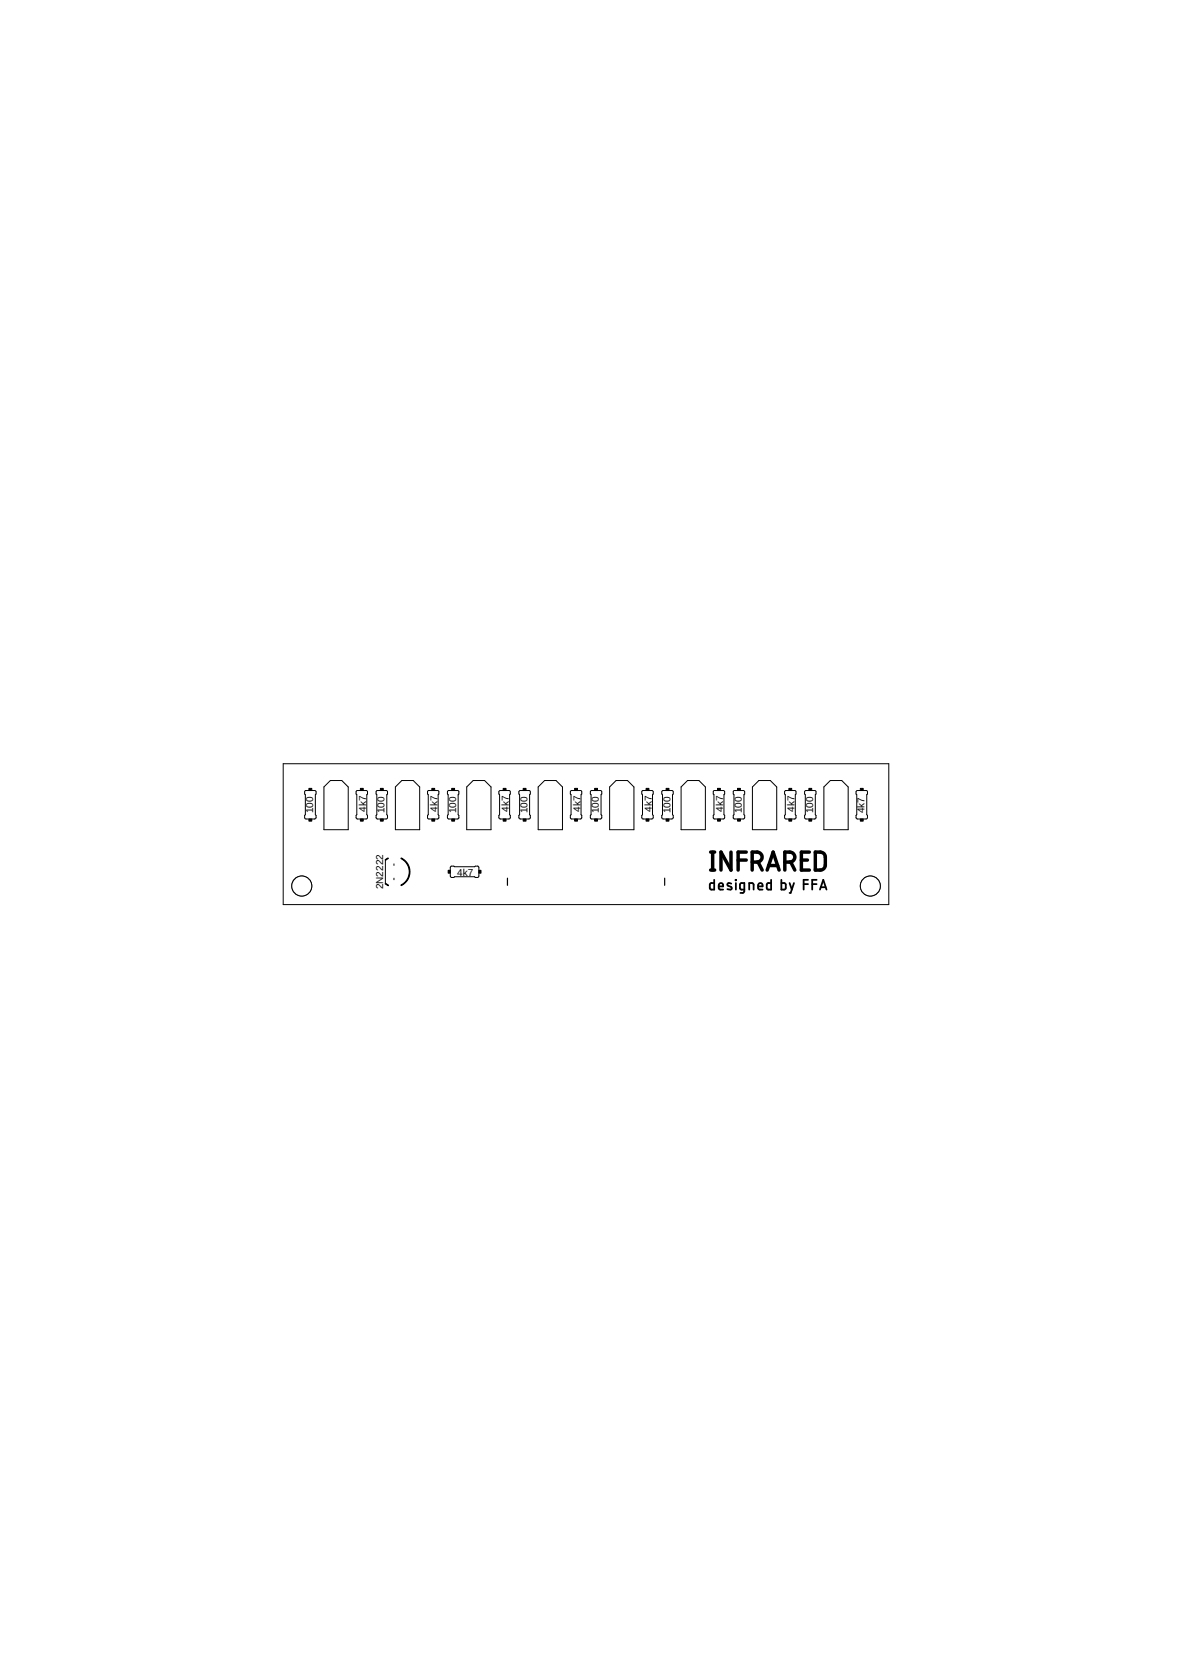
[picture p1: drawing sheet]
<svg xmlns="http://www.w3.org/2000/svg" width="210mm" height="297mm" viewBox="0 0 210 297" stroke-linecap="round" stroke-linejoin="round" font-family="sans-serif">
<path d="M90.2 156.1v1.3M118.1 156.1v1.3" fill="none" stroke="#000" stroke-width=".21"/>
<g fill="none" stroke="#000" stroke-width=".18">
<path d="M50.3 135.8h107.7v25h-107.7zM58.7 138.7h2l1.2 1.2v7.6h-4.3v-7.6zM70.3 139.9l1.1-1.2h2l1.2 1.2v7.6h-4.3zM83 139.9l1.1-1.2h2l1.2 1.2v7.6h-4.3zM95.7 139.9l1.1-1.2h2l1.2 1.2v7.6h-4.3zM108.4 139.9l1.1-1.2h2l1.2 1.2v7.6h-4.3zM121.1 139.9l1.1-1.2h2l1.2 1.2v7.6h-4.3zM133.7 139.9l1.2-1.2h2l1.1 1.2v7.6h-4.3zM146.4 139.9l1.2-1.2h2l1.1 1.2v7.6h-4.3zM54.2 140.6l1.8-.1 .2 .2v.4l-.2 .2v3.5l.2 .1v.4l-.2 .3h-1.6l-.2-.2-.1-.5 .2-.1zM63.4 140.6l1.8-.1 .1 .2v.4l-.1 .2v3.5l.1 .1v.4l-.1 .3h-1.7l-.2-.2v-.5l.1-.1zM66.9 140.6l1.8-.1 .2 .2v.4l-.2 .2v3.5l.2 .1v.4l-.2 .3h-1.6l-.2-.2-.1-.5 .2-.1z"/>
<path d="M68.5 152.9v4.2M70 153.6v.2M70 156.1v.3M76.1 140.6l1.8-.1 .1 .2v.4l-.1 .2v3.5l.1 .1v.5l-.1 .2h-1.7l-.2-.2v-.5l.1-.1zM79.6 140.6l1.8-.1 .2 .2v.4l-.2 .2v3.5l.2 .1v.5l-.2 .2h-1.6l-.3-.2v-.5l.2-.1v-3.5l-.2-.2zM80.1 154l4.2 .1 .7-.1 .1 .2v1.6l-.2 .2h-.4l-.2-.1h-3.5l-.1 .1h-.5l-.2-.3zM88.8 140.6l1.8-.1 .1 .2v.4l-.1 .2v3.5l.1 .1v.4l-.1 .3h-1.7l-.2-.2v-.5l.1-.1v-3.5l-.1-.2zM92.3 140.6l1.8-.1 .1 .2 .1 .4-.2 .2v3.5l.2 .1v.4l-.2 .3h-1.6l-.3-.2v-.5l.2-.1v-3.5l-.2-.2zM101.5 140.6l1.8-.1 .1 .2v.4l-.1 .2v3.5l.1 .1v.4l-.1 .3h-1.7l-.2-.2v-.5l.1-.1v-3.5l-.1-.2zM105 140.6l1.8-.1 .1 .2 .1 .4-.2 .2v3.5l.2 .1v.4l-.2 .3h-1.6l-.3-.2v-.5l.2-.1v-3.5l-.2-.2zM114.1 140.6l1.8-.1 .2 .2v.4l-.1 .2v3.5l.1 .1v.4l-.2 .3h-1.6l-.2-.2v-.5l.1-.1zM117.7 140.6l1.8-.1 .1 .2 .1 .4-.2 .2v3.5l.2 .1v.4l-.2 .3h-1.6l-.3-.2v-.5l.2-.1z"/>
<path d="M126.8 140.6l1.8-.1 .2 .2v.4l-.1 .2v3.5l.1 .1v.4l-.2 .3h-1.6l-.2-.2v-.5l.1-.1zM130.4 140.6l1.8-.1 .1 .2 .1 .4-.2 .2v3.5l.2 .1v.4l-.2 .3h-1.6l-.3-.2v-.5l.2-.1zM139.5 140.6l1.8-.1 .2 .2v.4l-.1 .2v3.5l.1 .1v.4l-.2 .3h-1.6l-.2-.2-.1-.5 .2-.1v-3.5l-.2-.2zM143.1 140.6l1.8-.1 .1 .2v.4l-.1 .2v3.5l.1 .1v.4l-.1 .3h-1.6l-.3-.2v-.5l.1-.1v-3.5l-.1-.2zM152.2 140.6l1.8-.1 .2 .2v.4l-.1 .2v3.5l.1 .1v.4l-.2 .3h-1.6l-.2-.2-.1-.5 .2-.1v-3.5l-.2-.2z"/>
<circle cx="53.6" cy="157.5" r="1.78"/>
</g>
<g fill="#000" stroke="#000" stroke-width=".18">
<path d="M54.9 140.1h.5v.4h-.5zM54.9 145.6h.5v.4h-.5zM64.1 140.1h.5v.4h-.5zM64.1 145.6h.5v.4h-.5zM67.6 140.1h.5v.4h-.5zM67.6 145.6h.5v.4h-.5zM76.8 140.1h.5v.4h-.5zM76.8 145.6h.5v.4h-.5zM79.7 154.7h.3v.5h-.3zM80.3 140.1h.5v.4h-.5zM80.3 145.6h.5v.4h-.5zM85.1 154.7h.4v.5h-.4z"/>
<path d="M89.4 140.1h.5v.4h-.5zM89.4 145.6h.5v.4h-.5zM93 140.1h.5v.4h-.5zM93 145.6h.5v.4h-.5zM102.1 140.1h.5v.4h-.5zM102.1 145.6h.5v.4h-.5zM105.7 140.1h.5v.4h-.5zM105.7 145.6h.5v.4h-.5zM114.8 140.1h.5v.4h-.5zM114.8 145.6h.5v.4h-.5zM118.4 140.1h.5v.4h-.5zM118.4 145.6h.5v.4h-.5z"/>
<path d="M127.5 140.1h.5v.4h-.5zM127.5 145.6h.5v.4h-.5zM131.1 140.1h.5v.4h-.5zM131.1 145.6h.5v.4h-.5zM140.2 140.1h.5v.4h-.5zM140.2 145.6h.5v.4h-.5zM143.8 140.1h.5v.4h-.5zM143.8 145.6h.5v.4h-.5zM152.9 140.1h.5v.4h-.5zM152.9 145.6h.5v.4h-.5z"/>
</g>
<g fill="#000" stroke="#000" stroke-width=".18">
<path d="M68.5 157l.5 .3v.2l-.5-.4z" fill-rule="evenodd"/>
<path d="M68.5 152.8l.5-.3v.1l-.5 .3z" fill-rule="evenodd"/>
<path d="M71.3 152.5a2.72 2.72 0 0 1 1.6 2.5 2.72 2.72 0 0 1-1.6 2.4l-.1-.1a2.61 2.61 0 0 0 1.5-2.3 2.61 2.61 0 0 0-1.5-2.4z" fill-rule="evenodd"/>
</g>
<g fill="none" stroke="#000" stroke-width=".61">
<path d="M126.3 154.7h.7M126.3 151.5h.7M126.7 151.5v3.2M129.9 151.5v3.2l-1.8-3.2v3.2M131.2 152.9h1.4M132.6 151.5h-1.4v3.2M133.7 153.2a1.54 1.54 0 0 0 1.5-.3 .88 .88 0 0 0 .2-.9 .88 .88 0 0 0-.8-.5h-.9v3.2M134.7 153.2l.8 1.5M136.4 154.7l1-3.2 1.1 3.2M136.6 153.9h1.6M139.5 153.2a1.56 1.56 0 0 0 1.6-.3 .89 .89 0 0 0 .1-.9 .89 .89 0 0 0-.8-.5h-.9v3.2M140.5 153.2l.8 1.5"/>
<path d="M142.4 152.9h1.1M143.8 151.5h-1.4v3.2h1.4M144.9 151.5a1.79 1.79 0 0 1 1.5 .2l.3 .7v1.6l-.3 .4a1.59 1.59 0 0 1-1.5 .3z"/>
</g>
<g fill="none" stroke="#000" stroke-width=".32">
<path d="M126.9 156.4v1.7h-.6l-.1-.3v-.6l.1-.2h.6M127.7 157.6h.8a.41 .41 0 0 0-.2-.6 .41 .41 0 0 0-.6 .4l.1 .7h.7M130 157.1l-.6-.1-.1 .3 .7 .4v.4h-.7M130.7 156.4l.1 .1zM130.8 157v1.1M132.3 158.1h-.6l-.2-.1v-.7l.2-.3h.6v1.4l-.2 .3h-.5M133.2 158.1v-1.1l.7 .1v1M134.7 157.6h.8a.41 .41 0 0 0-.2-.6 .41 .41 0 0 0-.6 .4l.1 .7h.7M137.1 156.4v1.7h-.7l-.1-.3v-.6l.1-.2h.7M138.9 156.4v1.7h.6l.1-.1v-.8l-.1-.2h-.6M140.3 157l.4 1.1M141.1 157l-.6 1.7h-.2"/>
<path d="M142.8 157.2h.8M143.6 156.4h-.8v1.7M144.4 157.2h.7M145.1 156.4h-.7v1.7M145.7 158.1l.6-1.7 .6 1.7M145.9 157.7h.8"/>
</g>
<circle cx="53.6" cy="157.5" r="1.78" fill="#fff" stroke="#000" stroke-width=".18"/>
<circle cx="154.7" cy="157.5" r="1.78" fill="none" stroke="#000" stroke-width=".18"/>
<circle cx="154.7" cy="157.5" r="1.78" fill="#fff" stroke="#000" stroke-width=".18"/>
<g font-size="1.8">
<text x="55.7" y="144.6" transform="rotate(-90 55.7 144.6)">100</text>
<text x="65.1" y="144.3" transform="rotate(-90 65.1 144.3)">4k7</text>
<text x="68.4" y="144.6" transform="rotate(-90 68.4 144.6)">100</text>
<text x="77.8" y="144.3" transform="rotate(-90 77.8 144.3)">4k7</text>
<text x="81.1" y="144.6" transform="rotate(-90 81.1 144.6)">100</text>
<text x="90.5" y="144.3" transform="rotate(-90 90.5 144.3)">4k7</text>
<text x="93.8" y="144.6" transform="rotate(-90 93.8 144.6)">100</text>
<text x="103.1" y="144.3" transform="rotate(-90 103.1 144.3)">4k7</text>
<text x="106.4" y="144.6" transform="rotate(-90 106.4 144.6)">100</text>
<text x="115.8" y="144.3" transform="rotate(-90 115.8 144.3)">4k7</text>
<text x="119.1" y="144.6" transform="rotate(-90 119.1 144.6)">100</text>
<text x="128.5" y="144.3" transform="rotate(-90 128.5 144.3)">4k7</text>
<text x="131.8" y="144.6" transform="rotate(-90 131.8 144.6)">100</text>
<text x="141.2" y="144.3" transform="rotate(-90 141.2 144.3)">4k7</text>
<text x="144.5" y="144.6" transform="rotate(-90 144.5 144.6)">100</text>
<text x="153.7" y="144.6" transform="rotate(-90 153.7 144.6)">4k7</text>
<text x="81.2" y="155.7">4k7</text>
<text x="68.1" y="158.1" transform="rotate(-90 68.1 158.1)">2N2222</text>
</g>
</svg>
